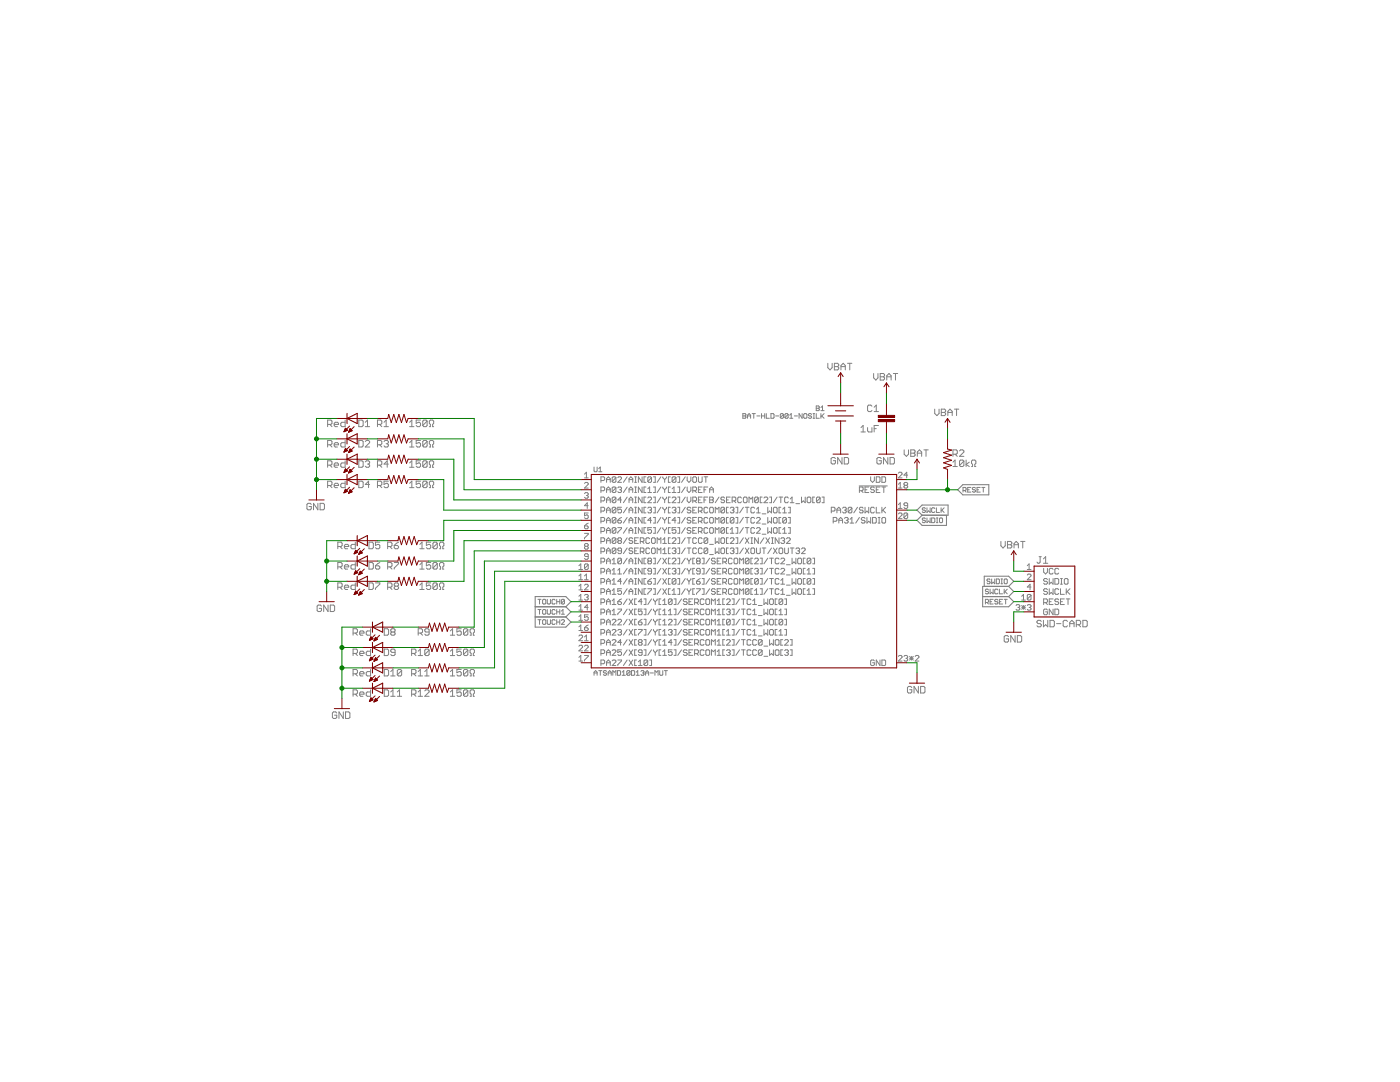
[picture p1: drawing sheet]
<?xml version="1.0" encoding="utf-8"?>
<!DOCTYPE eagle SYSTEM "eagle.dtd">
<eagle version="6.4">
<drawing>
<settings>
<setting alwaysvectorfont="yes"/>
<setting verticaltext="up"/>
</settings>
<grid distance="0.05" unitdist="inch" unit="inch" style="lines" multiple="1" display="yes" altdistance="0.01" altunitdist="inch" altunit="inch"/>
<schematic xreflabel="%F%N/%S.%C%R" xrefpart="/%S.%C%R">
<libraries>
<library name="Connectors">
<symbols>
<symbol name="BATTERY">
<pin name="P" x="0" y="5.08" visible="off" length="short" rot="R270"/>
<pin name="N" x="0" y="-5.08" visible="off" length="short" rot="R90"/>
<wire x1="3.175" y1="1.905" x2="0" y2="1.905" width="0.254" layer="94"/>
<wire x1="0" y1="1.905" x2="-3.175" y2="1.905" width="0.254" layer="94"/>
<wire x1="-1.27" y1="0.635" x2="1.27" y2="0.635" width="0.254" layer="94"/>
<wire x1="-3.175" y1="-0.635" x2="3.175" y2="-0.635" width="0.254" layer="94"/>
<wire x1="-1.27" y1="-1.905" x2="0" y2="-1.905" width="0.254" layer="94"/>
<wire x1="0" y1="-1.905" x2="1.27" y2="-1.905" width="0.254" layer="94"/>
<wire x1="0" y1="2.54" x2="0" y2="1.905" width="0.1524" layer="94"/>
<wire x1="0" y1="-2.54" x2="0" y2="-1.905" width="0.1524" layer="94"/>
<text x="3.81" y="0.635" size="1.27" layer="95">&gt;NAME</text>
<text x="3.81" y="-1.27" size="1.27" layer="96">&gt;VALUE</text>
</symbol>
<symbol name="SWD">
<pin name="VCC" x="7.62" y="5.08" length="short" rot="R180"/>
<pin name="SWDIO" x="7.62" y="2.54" length="short" rot="R180"/>
<pin name="SWCLK" x="7.62" y="0" length="short" rot="R180"/>
<pin name="RESET" x="7.62" y="-2.54" length="short" rot="R180"/>
<pin name="GND" x="7.62" y="-5.08" length="short" rot="R180"/>
<wire x1="5.08" y1="6.35" x2="-5.08" y2="6.35" width="0.254" layer="94"/>
<wire x1="-5.08" y1="6.35" x2="-5.08" y2="-6.35" width="0.254" layer="94"/>
<wire x1="-5.08" y1="-6.35" x2="5.08" y2="-6.35" width="0.254" layer="94"/>
<wire x1="5.08" y1="-6.35" x2="5.08" y2="6.35" width="0.254" layer="94"/>
<text x="4.445" y="6.985" size="1.778" layer="95" rot="MR0">&gt;NAME</text>
<text x="4.445" y="-8.89" size="1.778" layer="96" rot="MR0">&gt;VALUE</text>
</symbol>
</symbols>
<devicesets>
<deviceset name="BAT-HLD-001" prefix="B">
<gates>
<gate name="G$1" symbol="BATTERY" x="0" y="0"/>
</gates>
<devices>
<device name="-NOSILK" package="BK-912-G-TR">
<connects>
<connect gate="G$1" pin="N" pad="-"/>
<connect gate="G$1" pin="P" pad="+1 +2"/>
</connects>
<technologies>
<technology name=""/>
</technologies>
</device>
</devices>
</deviceset>
<deviceset name="SWD" prefix="J">
<gates>
<gate name="G$1" symbol="SWD" x="0" y="0"/>
</gates>
<devices>
<device name="-50MIL" package="3220-10-0300-00">
<connects>
<connect gate="G$1" pin="GND" pad="3 5 9"/>
<connect gate="G$1" pin="RESET" pad="10"/>
<connect gate="G$1" pin="SWCLK" pad="4"/>
<connect gate="G$1" pin="SWDIO" pad="2"/>
<connect gate="G$1" pin="VCC" pad="1"/>
</connects>
<technologies>
<technology name=""/>
</technologies>
</device>
<device name="-MEZZANINE" package="BM10B(0.8)-10DP-0.4V(51)">
<connects>
<connect gate="G$1" pin="GND" pad="3 5 9"/>
<connect gate="G$1" pin="RESET" pad="10"/>
<connect gate="G$1" pin="SWCLK" pad="4"/>
<connect gate="G$1" pin="SWDIO" pad="2"/>
<connect gate="G$1" pin="VCC" pad="1"/>
</connects>
<technologies>
<technology name=""/>
</technologies>
</device>
<device name="-50MIL-SHROUDED" package="M05X2_50MIL_SHROUDED">
<connects>
<connect gate="G$1" pin="GND" pad="3 5 9"/>
<connect gate="G$1" pin="RESET" pad="10"/>
<connect gate="G$1" pin="SWCLK" pad="4"/>
<connect gate="G$1" pin="SWDIO" pad="2"/>
<connect gate="G$1" pin="VCC" pad="1"/>
</connects>
<technologies>
<technology name=""/>
</technologies>
</device>
<device name="-50MIL-SHROUDED2" package="M05X2-50MIL-SHROUD">
<connects>
<connect gate="G$1" pin="GND" pad="3 5"/>
<connect gate="G$1" pin="RESET" pad="10"/>
<connect gate="G$1" pin="SWCLK" pad="4"/>
<connect gate="G$1" pin="SWDIO" pad="2"/>
<connect gate="G$1" pin="VCC" pad="1"/>
</connects>
<technologies>
<technology name=""/>
</technologies>
</device>
<device name="-CARD" package="CWR-170-10-0203">
<connects>
<connect gate="G$1" pin="GND" pad="3 5 9"/>
<connect gate="G$1" pin="RESET" pad="10"/>
<connect gate="G$1" pin="SWCLK" pad="4"/>
<connect gate="G$1" pin="SWDIO" pad="2"/>
<connect gate="G$1" pin="VCC" pad="1"/>
</connects>
<technologies>
<technology name=""/>
</technologies>
</device>
</devices>
</deviceset>
</devicesets>
</library>
<library name="Passives">
<symbols>
<symbol name="VBAT">
<pin name="VBAT" x="0" y="0" visible="off" length="point" direction="sup"/>
<wire x1="0" y1="0" x2="0" y2="2.54" width="0.1524" layer="94"/>
<wire x1="0" y1="2.54" x2="0.635" y2="1.5875" width="0.1524" layer="94"/>
<wire x1="0" y1="2.54" x2="-0.635" y2="1.5875" width="0.1524" layer="94"/>
<text x="0" y="3.175" size="1.778" layer="97" align="bottom-center">VBAT</text>
</symbol>
<symbol name="RESISTOR-VERT">
<pin name="2" x="0" y="5.08" visible="off" length="short" direction="pas" swaplevel="1" rot="R270"/>
<pin name="1" x="0" y="-5.08" visible="off" length="short" direction="pas" swaplevel="1" rot="R90"/>
<wire x1="0" y1="-2.54" x2="-1.016" y2="-2.159" width="0.1524" layer="94"/>
<wire x1="-1.016" y1="-2.159" x2="1.016" y2="-1.524" width="0.1524" layer="94"/>
<wire x1="1.016" y1="-1.524" x2="-1.016" y2="-0.889" width="0.1524" layer="94"/>
<wire x1="-1.016" y1="-0.889" x2="1.016" y2="-0.254" width="0.1524" layer="94"/>
<wire x1="1.016" y1="-0.254" x2="-1.016" y2="0.381" width="0.1524" layer="94"/>
<wire x1="-1.016" y1="0.381" x2="1.016" y2="1.016" width="0.1524" layer="94"/>
<wire x1="1.016" y1="1.016" x2="-1.016" y2="1.651" width="0.1524" layer="94"/>
<wire x1="-1.016" y1="1.651" x2="1.016" y2="2.286" width="0.1524" layer="94"/>
<wire x1="1.016" y1="2.286" x2="0" y2="2.54" width="0.1524" layer="94"/>
<text x="1.27" y="0.635" size="1.778" layer="95">&gt;NAME</text>
<text x="1.27" y="-1.905" size="1.778" layer="96">&gt;VALUE</text>
</symbol>
<symbol name="CAP">
<wire x1="0" y1="1.27" x2="0" y2="0.762" width="0.1524" layer="94"/>
<wire x1="0" y1="-1.27" x2="0" y2="-0.762" width="0.1524" layer="94"/>
<text x="1.524" y="1.651" size="1.778" layer="95">&gt;NAME</text>
<text x="1.524" y="-3.429" size="1.778" layer="96">&gt;VALUE</text>
<rectangle x1="-2.032" y1="-0.762" x2="2.032" y2="-0.254" layer="94"/>
<rectangle x1="-2.032" y1="0.254" x2="2.032" y2="0.762" layer="94"/>
<pin name="1" x="0" y="3.81" visible="off" length="short" direction="pas" swaplevel="1" rot="R270"/>
<pin name="2" x="0" y="-3.81" visible="off" length="short" direction="pas" swaplevel="1" rot="R90"/>
</symbol>
<symbol name="LED">
<wire x1="1.27" y1="1.27" x2="0" y2="-1.27" width="0.254" layer="94"/>
<wire x1="0" y1="-1.27" x2="-1.27" y2="1.27" width="0.254" layer="94"/>
<wire x1="1.27" y1="-1.27" x2="0" y2="-1.27" width="0.254" layer="94"/>
<wire x1="0" y1="-1.27" x2="-1.27" y2="-1.27" width="0.254" layer="94"/>
<wire x1="1.27" y1="1.27" x2="0" y2="1.27" width="0.254" layer="94"/>
<wire x1="0" y1="1.27" x2="-1.27" y2="1.27" width="0.254" layer="94"/>
<wire x1="0" y1="1.27" x2="0" y2="-1.27" width="0.1524" layer="94"/>
<wire x1="-2.032" y1="0.508" x2="-3.429" y2="-0.889" width="0.1524" layer="94"/>
<wire x1="-1.905" y1="-0.635" x2="-3.302" y2="-2.032" width="0.1524" layer="94"/>
<text x="2.54" y="0.635" size="1.778" layer="95">&gt;NAME</text>
<text x="2.54" y="-1.905" size="1.778" layer="96">&gt;VALUE</text>
<pin name="C" x="0" y="-3.81" visible="off" length="short" direction="pas" rot="R90"/>
<pin name="A" x="0" y="3.81" visible="off" length="short" direction="pas" rot="R270"/>
<polygon width="0.1524" layer="94">
<vertex x="-3.429" y="-0.889"/>
<vertex x="-3.048" y="0"/>
<vertex x="-2.54" y="-0.508"/>
</polygon>
<polygon width="0.1524" layer="94">
<vertex x="-3.302" y="-2.032"/>
<vertex x="-2.921" y="-1.143"/>
<vertex x="-2.413" y="-1.651"/>
</polygon>
</symbol>
<symbol name="GND">
<pin name="GND" x="0" y="2.54" visible="off" length="point" direction="sup" rot="R270"/>
<wire x1="0" y1="2.54" x2="0" y2="0" width="0.1524" layer="94"/>
<wire x1="-1.905" y1="0" x2="0" y2="0" width="0.1524" layer="94"/>
<wire x1="0" y1="0" x2="1.905" y2="0" width="0.1524" layer="94"/>
<text x="0" y="-2.54" size="1.778" layer="97" align="bottom-center">GND</text>
</symbol>
</symbols>
<devicesets>
<deviceset name="VBAT" prefix="SUPPLY">
<gates>
<gate name="G$1" symbol="VBAT" x="0" y="0"/>
</gates>
<devices>
<device name="">
<technologies>
<technology name=""/>
</technologies>
</device>
</devices>
</deviceset>
<deviceset name="RESISTOR" prefix="R" uservalue="yes">
<gates>
<gate name="G$1" symbol="RESISTOR-VERT" x="0" y="0"/>
</gates>
<devices>
<device name="-0402" package="0402-RES">
<connects>
<connect gate="G$1" pin="1" pad="1"/>
<connect gate="G$1" pin="2" pad="2"/>
</connects>
<technologies>
<technology name=""/>
</technologies>
</device>
<device name="-2512" package="2512-RESISTOR">
<connects>
<connect gate="G$1" pin="1" pad="1"/>
<connect gate="G$1" pin="2" pad="2"/>
</connects>
<technologies>
<technology name=""/>
</technologies>
</device>
<device name="-0805" package="0805-RES">
<connects>
<connect gate="G$1" pin="1" pad="1"/>
<connect gate="G$1" pin="2" pad="2"/>
</connects>
<technologies>
<technology name=""/>
</technologies>
</device>
<device name="-1206" package="1206">
<connects>
<connect gate="G$1" pin="1" pad="1"/>
<connect gate="G$1" pin="2" pad="2"/>
</connects>
<technologies>
<technology name=""/>
</technologies>
</device>
<device name="-0603" package="0603-CAP">
<connects>
<connect gate="G$1" pin="1" pad="1"/>
<connect gate="G$1" pin="2" pad="2"/>
</connects>
<technologies>
<technology name=""/>
</technologies>
</device>
<device name="-PTH" package="RESISTOR-PTH">
<connects>
<connect gate="G$1" pin="1" pad="P$1"/>
<connect gate="G$1" pin="2" pad="P$2"/>
</connects>
<technologies>
<technology name=""/>
</technologies>
</device>
</devices>
</deviceset>
<deviceset name="CAP" prefix="C" uservalue="yes">
<gates>
<gate name="G$1" symbol="CAP" x="0" y="0"/>
</gates>
<devices>
<device name="-0402" package="0402-CAP">
<connects>
<connect gate="G$1" pin="1" pad="1"/>
<connect gate="G$1" pin="2" pad="2"/>
</connects>
<technologies>
<technology name=""/>
</technologies>
</device>
<device name="-0805" package="0805-CAP">
<connects>
<connect gate="G$1" pin="1" pad="1"/>
<connect gate="G$1" pin="2" pad="2"/>
</connects>
<technologies>
<technology name=""/>
</technologies>
</device>
<device name="-1206" package="1206">
<connects>
<connect gate="G$1" pin="1" pad="1"/>
<connect gate="G$1" pin="2" pad="2"/>
</connects>
<technologies>
<technology name=""/>
</technologies>
</device>
<device name="-0603" package="0603-CAP">
<connects>
<connect gate="G$1" pin="1" pad="1"/>
<connect gate="G$1" pin="2" pad="2"/>
</connects>
<technologies>
<technology name=""/>
</technologies>
</device>
<device name="-PTH" package="CAP-PTH">
<connects>
<connect gate="G$1" pin="1" pad="P$1"/>
<connect gate="G$1" pin="2" pad="P$2"/>
</connects>
<technologies>
<technology name=""/>
</technologies>
</device>
<device name="-1210" package="1210-CAP">
<connects>
<connect gate="G$1" pin="1" pad="P$1"/>
<connect gate="G$1" pin="2" pad="P$2"/>
</connects>
<technologies>
<technology name=""/>
</technologies>
</device>
</devices>
</deviceset>
<deviceset name="LED" prefix="D" uservalue="yes">
<gates>
<gate name="G$1" symbol="LED" x="0" y="0"/>
</gates>
<devices>
<device name="-0805" package="0805-LED">
<connects>
<connect gate="G$1" pin="A" pad="A"/>
<connect gate="G$1" pin="C" pad="C"/>
</connects>
<technologies>
<technology name=""/>
</technologies>
</device>
</devices>
</deviceset>
<deviceset name="GND" prefix="SUPPLY">
<gates>
<gate name="G$1" symbol="GND" x="0" y="-2.54"/>
</gates>
<devices>
<device name="">
<technologies>
<technology name=""/>
</technologies>
</device>
</devices>
</deviceset>
</devicesets>
</library>
<library name="Atmel">
<symbols>
<symbol name="ATSAMD10D">
<pin name="PA02/AIN[0]/Y[0]/VOUT" x="-40.64" y="25.4" length="short"/>
<pin name="PA03/AIN[1]/Y[1]/VREFA" x="-40.64" y="22.86" length="short"/>
<pin name="PA04/AIN[2]/Y[2]/VREFB/SERCOM0[2]/TC1_WO[0]" x="-40.64" y="20.32" length="short"/>
<pin name="PA05/AIN[3]/Y[3]/SERCOM0[3]/TC1_WO[1]" x="-40.64" y="17.78" length="short"/>
<pin name="PA06/AIN[4]/Y[4]/SERCOM0[0]/TC2_WO[0]" x="-40.64" y="15.24" length="short"/>
<pin name="PA07/AIN[5]/Y[5]/SERCOM0[1]/TC2_WO[1]" x="-40.64" y="12.7" length="short"/>
<pin name="PA08/SERCOM1[2]/TCC0_WO[2]/XIN/XIN32" x="-40.64" y="10.16" length="short"/>
<pin name="PA09/SERCOM1[3]/TCC0_WO[3]/XOUT/XOUT32" x="-40.64" y="7.62" length="short"/>
<pin name="PA10/AIN[8]/X[2]/Y[8]/SERCOM0[2]/TC2_WO[0]" x="-40.64" y="5.08" length="short"/>
<pin name="PA11/AIN[9]/X[3]/Y[9]/SERCOM0[3]/TC2_WO[1]" x="-40.64" y="2.54" length="short"/>
<pin name="PA14/AIN[6]/X[0]/Y[6]/SERCOM0[0]/TC1_WO[0]" x="-40.64" y="0" length="short"/>
<pin name="PA15/AIN[7]/X[1]/Y[7]/SERCOM0[1]/TC1_WO[1]" x="-40.64" y="-2.54" length="short"/>
<pin name="PA16/X[4]/Y[10]/SERCOM1[2]/TC1_WO[0]" x="-40.64" y="-5.08" length="short"/>
<pin name="PA17/X[5]/Y[11]/SERCOM1[3]/TC1_WO[1]" x="-40.64" y="-7.62" length="short"/>
<pin name="PA22/X[6]/Y[12]/SERCOM1[0]/TC1_WO[0]" x="-40.64" y="-10.16" length="short"/>
<pin name="PA23/X[7]/Y[13]/SERCOM1[1]/TC1_WO[1]" x="-40.64" y="-12.7" length="short"/>
<pin name="PA27/X[10]" x="-40.64" y="-20.32" length="short"/>
<pin name="!RESET" x="40.64" y="22.86" length="short" rot="R180"/>
<pin name="PA30/SWCLK" x="40.64" y="17.78" length="short" rot="R180"/>
<pin name="PA31/SWDIO" x="40.64" y="15.24" length="short" rot="R180"/>
<pin name="PA24/X[8]/Y[14]/SERCOM1[2]/TCC0_WO[2]" x="-40.64" y="-15.24" length="short"/>
<pin name="PA25/X[9]/Y[15]/SERCOM1[3]/TCC0_WO[3]" x="-40.64" y="-17.78" length="short"/>
<pin name="GND" x="40.64" y="-20.32" length="short" rot="R180"/>
<pin name="VDD" x="40.64" y="25.4" length="short" rot="R180"/>
<wire x1="-38.1" y1="26.67" x2="38.1" y2="26.67" width="0.254" layer="94"/>
<wire x1="38.1" y1="26.67" x2="38.1" y2="-21.59" width="0.254" layer="94"/>
<wire x1="38.1" y1="-21.59" x2="-38.1" y2="-21.59" width="0.254" layer="94"/>
<wire x1="-38.1" y1="-21.59" x2="-38.1" y2="26.67" width="0.254" layer="94"/>
<text x="-37.465" y="27.305" size="1.27" layer="95">&gt;NAME</text>
<text x="-37.465" y="-23.495" size="1.27" layer="96">&gt;VALUE</text>
</symbol>
</symbols>
<devicesets>
<deviceset name="ATSAMD10D" prefix="U">
<gates>
<gate name="G$1" symbol="ATSAMD10D" x="0" y="0"/>
</gates>
<devices>
<device name="13A-MUT" package="QFN-24">
<connects>
<connect gate="G$1" pin="!RESET" pad="18"/>
<connect gate="G$1" pin="GND" pad="23 P$1"/>
<connect gate="G$1" pin="PA02/AIN[0]/Y[0]/VOUT" pad="1"/>
<connect gate="G$1" pin="PA03/AIN[1]/Y[1]/VREFA" pad="2"/>
<connect gate="G$1" pin="PA04/AIN[2]/Y[2]/VREFB/SERCOM0[2]/TC1_WO[0]" pad="3"/>
<connect gate="G$1" pin="PA05/AIN[3]/Y[3]/SERCOM0[3]/TC1_WO[1]" pad="4"/>
<connect gate="G$1" pin="PA06/AIN[4]/Y[4]/SERCOM0[0]/TC2_WO[0]" pad="5"/>
<connect gate="G$1" pin="PA07/AIN[5]/Y[5]/SERCOM0[1]/TC2_WO[1]" pad="6"/>
<connect gate="G$1" pin="PA08/SERCOM1[2]/TCC0_WO[2]/XIN/XIN32" pad="7"/>
<connect gate="G$1" pin="PA09/SERCOM1[3]/TCC0_WO[3]/XOUT/XOUT32" pad="8"/>
<connect gate="G$1" pin="PA10/AIN[8]/X[2]/Y[8]/SERCOM0[2]/TC2_WO[0]" pad="9"/>
<connect gate="G$1" pin="PA11/AIN[9]/X[3]/Y[9]/SERCOM0[3]/TC2_WO[1]" pad="10"/>
<connect gate="G$1" pin="PA14/AIN[6]/X[0]/Y[6]/SERCOM0[0]/TC1_WO[0]" pad="11"/>
<connect gate="G$1" pin="PA15/AIN[7]/X[1]/Y[7]/SERCOM0[1]/TC1_WO[1]" pad="12"/>
<connect gate="G$1" pin="PA16/X[4]/Y[10]/SERCOM1[2]/TC1_WO[0]" pad="13"/>
<connect gate="G$1" pin="PA17/X[5]/Y[11]/SERCOM1[3]/TC1_WO[1]" pad="14"/>
<connect gate="G$1" pin="PA22/X[6]/Y[12]/SERCOM1[0]/TC1_WO[0]" pad="15"/>
<connect gate="G$1" pin="PA23/X[7]/Y[13]/SERCOM1[1]/TC1_WO[1]" pad="16"/>
<connect gate="G$1" pin="PA24/X[8]/Y[14]/SERCOM1[2]/TCC0_WO[2]" pad="21"/>
<connect gate="G$1" pin="PA25/X[9]/Y[15]/SERCOM1[3]/TCC0_WO[3]" pad="22"/>
<connect gate="G$1" pin="PA27/X[10]" pad="17"/>
<connect gate="G$1" pin="PA30/SWCLK" pad="19"/>
<connect gate="G$1" pin="PA31/SWDIO" pad="20"/>
<connect gate="G$1" pin="VDD" pad="24"/>
</connects>
<technologies>
<technology name=""/>
</technologies>
</device>
</devices>
</deviceset>
</devicesets>
</library>
</libraries>
<attributes>
</attributes>
<variantdefs>
</variantdefs>
<classes>
<class number="0" name="default" width="0" drill="0">
</class>
</classes>
<parts>
<part name="B1" library="Connectors" deviceset="BAT-HLD-001" device="-NOSILK"/>
<part name="SUPPLY1" library="Passives" deviceset="VBAT" device=""/>
<part name="R1" library="Passives" deviceset="RESISTOR" device="-0603" value="150Ω"/>
<part name="C1" library="Passives" deviceset="CAP" device="-0603" value="1uF"/>
<part name="D1" library="Passives" deviceset="LED" device="-0805" value="Red"/>
<part name="SUPPLY2" library="Passives" deviceset="GND" device=""/>
<part name="SUPPLY3" library="Passives" deviceset="GND" device=""/>
<part name="SUPPLY6" library="Passives" deviceset="VBAT" device=""/>
<part name="U1" library="Atmel" deviceset="ATSAMD10D" device="13A-MUT"/>
<part name="SUPPLY4" library="Passives" deviceset="GND" device=""/>
<part name="SUPPLY5" library="Passives" deviceset="VBAT" device=""/>
<part name="R2" library="Passives" deviceset="RESISTOR" device="-0603" value="10kΩ"/>
<part name="SUPPLY7" library="Passives" deviceset="VBAT" device=""/>
<part name="R3" library="Passives" deviceset="RESISTOR" device="-0603" value="150Ω"/>
<part name="D2" library="Passives" deviceset="LED" device="-0805" value="Red"/>
<part name="R4" library="Passives" deviceset="RESISTOR" device="-0603" value="150Ω"/>
<part name="D3" library="Passives" deviceset="LED" device="-0805" value="Red"/>
<part name="R5" library="Passives" deviceset="RESISTOR" device="-0603" value="150Ω"/>
<part name="D4" library="Passives" deviceset="LED" device="-0805" value="Red"/>
<part name="SUPPLY8" library="Passives" deviceset="GND" device=""/>
<part name="R6" library="Passives" deviceset="RESISTOR" device="-0603" value="150Ω"/>
<part name="D5" library="Passives" deviceset="LED" device="-0805" value="Red"/>
<part name="R7" library="Passives" deviceset="RESISTOR" device="-0603" value="150Ω"/>
<part name="D6" library="Passives" deviceset="LED" device="-0805" value="Red"/>
<part name="R8" library="Passives" deviceset="RESISTOR" device="-0603" value="150Ω"/>
<part name="D7" library="Passives" deviceset="LED" device="-0805" value="Red"/>
<part name="SUPPLY9" library="Passives" deviceset="GND" device=""/>
<part name="R9" library="Passives" deviceset="RESISTOR" device="-0603" value="150Ω"/>
<part name="D8" library="Passives" deviceset="LED" device="-0805" value="Red"/>
<part name="R10" library="Passives" deviceset="RESISTOR" device="-0603" value="150Ω"/>
<part name="D9" library="Passives" deviceset="LED" device="-0805" value="Red"/>
<part name="R11" library="Passives" deviceset="RESISTOR" device="-0603" value="150Ω"/>
<part name="D10" library="Passives" deviceset="LED" device="-0805" value="Red"/>
<part name="R12" library="Passives" deviceset="RESISTOR" device="-0603" value="150Ω"/>
<part name="D11" library="Passives" deviceset="LED" device="-0805" value="Red"/>
<part name="SUPPLY10" library="Passives" deviceset="GND" device=""/>
<part name="J1" library="Connectors" deviceset="SWD" device="-CARD"/>
<part name="SUPPLY11" library="Passives" deviceset="VBAT" device=""/>
<part name="SUPPLY12" library="Passives" deviceset="GND" device=""/>
</parts>
<sheets>
<sheet>
<plain>
</plain>
<instances>
<instance part="B1" gate="G$1" x="57.15" y="62.23" rot="MR0"/>
<instance part="SUPPLY1" gate="G$1" x="57.15" y="69.85" rot="MR0"/>
<instance part="R1" gate="G$1" x="-53.34" y="60.96" smashed="yes" rot="R90">
<attribute name="NAME" x="-55.245" y="60.6425" size="1.778" layer="95" rot="R180"/>
<attribute name="VALUE" x="-50.4825" y="60.6425" size="1.778" layer="96" rot="MR180"/>
</instance>
<instance part="C1" gate="G$1" x="68.58" y="60.96" rot="MR0"/>
<instance part="D1" gate="G$1" x="-64.77" y="60.96" smashed="yes" rot="MR90">
<attribute name="NAME" x="-63.1825" y="60.6425" size="1.778" layer="95" rot="MR180"/>
<attribute name="VALUE" x="-66.04" y="60.6425" size="1.778" layer="96" rot="R180"/>
</instance>
<instance part="SUPPLY2" gate="G$1" x="57.15" y="52.07"/>
<instance part="SUPPLY3" gate="G$1" x="68.58" y="52.07"/>
<instance part="SUPPLY6" gate="G$1" x="68.58" y="67.31" rot="MR0"/>
<instance part="U1" gate="G$1" x="33.02" y="20.32"/>
<instance part="SUPPLY4" gate="G$1" x="76.2" y="-5.08"/>
<instance part="SUPPLY5" gate="G$1" x="76.2" y="48.26" rot="MR0"/>
<instance part="R2" gate="G$1" x="83.82" y="50.8"/>
<instance part="SUPPLY7" gate="G$1" x="83.82" y="58.42" rot="MR0"/>
<instance part="R3" gate="G$1" x="-53.34" y="55.88" smashed="yes" rot="R90">
<attribute name="NAME" x="-55.245" y="55.5625" size="1.778" layer="95" rot="R180"/>
<attribute name="VALUE" x="-50.4825" y="55.5625" size="1.778" layer="96" rot="MR180"/>
</instance>
<instance part="D2" gate="G$1" x="-64.77" y="55.88" smashed="yes" rot="MR90">
<attribute name="NAME" x="-63.1825" y="55.5625" size="1.778" layer="95" rot="MR180"/>
<attribute name="VALUE" x="-66.04" y="55.5625" size="1.778" layer="96" rot="R180"/>
</instance>
<instance part="R4" gate="G$1" x="-53.34" y="50.8" smashed="yes" rot="R90">
<attribute name="NAME" x="-55.245" y="50.4825" size="1.778" layer="95" rot="R180"/>
<attribute name="VALUE" x="-50.4825" y="50.4825" size="1.778" layer="96" rot="MR180"/>
</instance>
<instance part="D3" gate="G$1" x="-64.77" y="50.8" smashed="yes" rot="MR90">
<attribute name="NAME" x="-63.1825" y="50.4825" size="1.778" layer="95" rot="MR180"/>
<attribute name="VALUE" x="-66.04" y="50.4825" size="1.778" layer="96" rot="R180"/>
</instance>
<instance part="R5" gate="G$1" x="-53.34" y="45.72" smashed="yes" rot="R90">
<attribute name="NAME" x="-55.245" y="45.4025" size="1.778" layer="95" rot="R180"/>
<attribute name="VALUE" x="-50.4825" y="45.4025" size="1.778" layer="96" rot="MR180"/>
</instance>
<instance part="D4" gate="G$1" x="-64.77" y="45.72" smashed="yes" rot="MR90">
<attribute name="NAME" x="-63.1825" y="45.4025" size="1.778" layer="95" rot="MR180"/>
<attribute name="VALUE" x="-66.04" y="45.4025" size="1.778" layer="96" rot="R180"/>
</instance>
<instance part="SUPPLY8" gate="G$1" x="-73.66" y="40.64"/>
<instance part="R6" gate="G$1" x="-50.8" y="30.48" smashed="yes" rot="R90">
<attribute name="NAME" x="-52.705" y="30.1625" size="1.778" layer="95" rot="R180"/>
<attribute name="VALUE" x="-47.9425" y="30.1625" size="1.778" layer="96" rot="MR180"/>
</instance>
<instance part="D5" gate="G$1" x="-62.23" y="30.48" smashed="yes" rot="MR90">
<attribute name="NAME" x="-60.6425" y="30.1625" size="1.778" layer="95" rot="MR180"/>
<attribute name="VALUE" x="-63.5" y="30.1625" size="1.778" layer="96" rot="R180"/>
</instance>
<instance part="R7" gate="G$1" x="-50.8" y="25.4" smashed="yes" rot="R90">
<attribute name="NAME" x="-52.705" y="25.0825" size="1.778" layer="95" rot="R180"/>
<attribute name="VALUE" x="-47.9425" y="25.0825" size="1.778" layer="96" rot="MR180"/>
</instance>
<instance part="D6" gate="G$1" x="-62.23" y="25.4" smashed="yes" rot="MR90">
<attribute name="NAME" x="-60.6425" y="25.0825" size="1.778" layer="95" rot="MR180"/>
<attribute name="VALUE" x="-63.5" y="25.0825" size="1.778" layer="96" rot="R180"/>
</instance>
<instance part="R8" gate="G$1" x="-50.8" y="20.32" smashed="yes" rot="R90">
<attribute name="NAME" x="-52.705" y="20.0025" size="1.778" layer="95" rot="R180"/>
<attribute name="VALUE" x="-47.9425" y="20.0025" size="1.778" layer="96" rot="MR180"/>
</instance>
<instance part="D7" gate="G$1" x="-62.23" y="20.32" smashed="yes" rot="MR90">
<attribute name="NAME" x="-60.6425" y="20.0025" size="1.778" layer="95" rot="MR180"/>
<attribute name="VALUE" x="-63.5" y="20.0025" size="1.778" layer="96" rot="R180"/>
</instance>
<instance part="SUPPLY9" gate="G$1" x="-71.12" y="15.24"/>
<instance part="R9" gate="G$1" x="-43.18" y="8.89" smashed="yes" rot="R90">
<attribute name="NAME" x="-45.085" y="8.5725" size="1.778" layer="95" rot="R180"/>
<attribute name="VALUE" x="-40.3225" y="8.5725" size="1.778" layer="96" rot="MR180"/>
</instance>
<instance part="D8" gate="G$1" x="-58.42" y="8.89" smashed="yes" rot="MR90">
<attribute name="NAME" x="-56.8325" y="8.5725" size="1.778" layer="95" rot="MR180"/>
<attribute name="VALUE" x="-59.69" y="8.5725" size="1.778" layer="96" rot="R180"/>
</instance>
<instance part="R10" gate="G$1" x="-43.18" y="3.81" smashed="yes" rot="R90">
<attribute name="NAME" x="-45.085" y="3.4925" size="1.778" layer="95" rot="R180"/>
<attribute name="VALUE" x="-40.3225" y="3.4925" size="1.778" layer="96" rot="MR180"/>
</instance>
<instance part="D9" gate="G$1" x="-58.42" y="3.81" smashed="yes" rot="MR90">
<attribute name="NAME" x="-56.8325" y="3.4925" size="1.778" layer="95" rot="MR180"/>
<attribute name="VALUE" x="-59.69" y="3.4925" size="1.778" layer="96" rot="R180"/>
</instance>
<instance part="R11" gate="G$1" x="-43.18" y="-1.27" smashed="yes" rot="R90">
<attribute name="NAME" x="-45.085" y="-1.5875" size="1.778" layer="95" rot="R180"/>
<attribute name="VALUE" x="-40.3225" y="-1.5875" size="1.778" layer="96" rot="MR180"/>
</instance>
<instance part="D10" gate="G$1" x="-58.42" y="-1.27" smashed="yes" rot="MR90">
<attribute name="NAME" x="-56.8325" y="-1.5875" size="1.778" layer="95" rot="MR180"/>
<attribute name="VALUE" x="-59.69" y="-1.5875" size="1.778" layer="96" rot="R180"/>
</instance>
<instance part="R12" gate="G$1" x="-43.18" y="-6.35" smashed="yes" rot="R90">
<attribute name="NAME" x="-45.085" y="-6.6675" size="1.778" layer="95" rot="R180"/>
<attribute name="VALUE" x="-40.3225" y="-6.6675" size="1.778" layer="96" rot="MR180"/>
</instance>
<instance part="D11" gate="G$1" x="-58.42" y="-6.35" smashed="yes" rot="MR90">
<attribute name="NAME" x="-56.8325" y="-6.6675" size="1.778" layer="95" rot="MR180"/>
<attribute name="VALUE" x="-59.69" y="-6.6675" size="1.778" layer="96" rot="R180"/>
</instance>
<instance part="SUPPLY10" gate="G$1" x="-67.31" y="-11.43"/>
<instance part="J1" gate="G$1" x="110.49" y="17.78" rot="MR0"/>
<instance part="SUPPLY11" gate="G$1" x="100.33" y="25.4" rot="MR0"/>
<instance part="SUPPLY12" gate="G$1" x="100.33" y="7.62"/>
</instances>
<busses>
</busses>
<nets>
<net name="GND" class="0">
<segment>
<pinref part="SUPPLY2" gate="G$1" pin="GND"/>
<pinref part="B1" gate="G$1" pin="N"/>
<wire x1="57.15" y1="54.61" x2="57.15" y2="57.15" width="0.1524" layer="91"/>
</segment>
<segment>
<pinref part="SUPPLY3" gate="G$1" pin="GND"/>
<pinref part="C1" gate="G$1" pin="2"/>
<wire x1="68.58" y1="54.61" x2="68.58" y2="57.15" width="0.1524" layer="91"/>
</segment>
<segment>
<pinref part="U1" gate="G$1" pin="GND"/>
<pinref part="SUPPLY4" gate="G$1" pin="GND"/>
<wire x1="73.66" y1="0" x2="76.2" y2="0" width="0.1524" layer="91"/>
<wire x1="76.2" y1="0" x2="76.2" y2="-2.54" width="0.1524" layer="91"/>
</segment>
<segment>
<pinref part="D11" gate="G$1" pin="C"/>
<wire x1="-62.23" y1="-6.35" x2="-67.31" y2="-6.35" width="0.1524" layer="91"/>
<pinref part="D10" gate="G$1" pin="C"/>
<wire x1="-62.23" y1="-1.27" x2="-67.31" y2="-1.27" width="0.1524" layer="91"/>
<wire x1="-67.31" y1="-6.35" x2="-67.31" y2="-1.27" width="0.1524" layer="91"/>
<pinref part="D9" gate="G$1" pin="C"/>
<wire x1="-62.23" y1="3.81" x2="-67.31" y2="3.81" width="0.1524" layer="91"/>
<wire x1="-67.31" y1="-1.27" x2="-67.31" y2="3.81" width="0.1524" layer="91"/>
<junction x="-67.31" y="-1.27"/>
<pinref part="D8" gate="G$1" pin="C"/>
<wire x1="-62.23" y1="8.89" x2="-67.31" y2="8.89" width="0.1524" layer="91"/>
<wire x1="-67.31" y1="3.81" x2="-67.31" y2="8.89" width="0.1524" layer="91"/>
<junction x="-67.31" y="3.81"/>
<pinref part="SUPPLY10" gate="G$1" pin="GND"/>
<wire x1="-67.31" y1="-8.89" x2="-67.31" y2="-6.35" width="0.1524" layer="91"/>
<junction x="-67.31" y="-6.35"/>
</segment>
<segment>
<pinref part="D7" gate="G$1" pin="C"/>
<wire x1="-66.04" y1="20.32" x2="-71.12" y2="20.32" width="0.1524" layer="91"/>
<pinref part="D6" gate="G$1" pin="C"/>
<wire x1="-66.04" y1="25.4" x2="-71.12" y2="25.4" width="0.1524" layer="91"/>
<wire x1="-71.12" y1="20.32" x2="-71.12" y2="25.4" width="0.1524" layer="91"/>
<pinref part="D5" gate="G$1" pin="C"/>
<wire x1="-66.04" y1="30.48" x2="-71.12" y2="30.48" width="0.1524" layer="91"/>
<wire x1="-71.12" y1="25.4" x2="-71.12" y2="30.48" width="0.1524" layer="91"/>
<junction x="-71.12" y="25.4"/>
<pinref part="SUPPLY9" gate="G$1" pin="GND"/>
<wire x1="-71.12" y1="17.78" x2="-71.12" y2="20.32" width="0.1524" layer="91"/>
<junction x="-71.12" y="20.32"/>
</segment>
<segment>
<pinref part="D4" gate="G$1" pin="C"/>
<wire x1="-68.58" y1="45.72" x2="-73.66" y2="45.72" width="0.1524" layer="91"/>
<pinref part="D3" gate="G$1" pin="C"/>
<wire x1="-68.58" y1="50.8" x2="-73.66" y2="50.8" width="0.1524" layer="91"/>
<wire x1="-73.66" y1="45.72" x2="-73.66" y2="50.8" width="0.1524" layer="91"/>
<pinref part="D2" gate="G$1" pin="C"/>
<wire x1="-68.58" y1="55.88" x2="-73.66" y2="55.88" width="0.1524" layer="91"/>
<wire x1="-73.66" y1="50.8" x2="-73.66" y2="55.88" width="0.1524" layer="91"/>
<junction x="-73.66" y="50.8"/>
<pinref part="D1" gate="G$1" pin="C"/>
<wire x1="-68.58" y1="60.96" x2="-73.66" y2="60.96" width="0.1524" layer="91"/>
<wire x1="-73.66" y1="55.88" x2="-73.66" y2="60.96" width="0.1524" layer="91"/>
<junction x="-73.66" y="55.88"/>
<pinref part="SUPPLY8" gate="G$1" pin="GND"/>
<wire x1="-73.66" y1="43.18" x2="-73.66" y2="45.72" width="0.1524" layer="91"/>
<junction x="-73.66" y="45.72"/>
</segment>
<segment>
<pinref part="J1" gate="G$1" pin="GND"/>
<pinref part="SUPPLY12" gate="G$1" pin="GND"/>
<wire x1="102.87" y1="12.7" x2="100.33" y2="12.7" width="0.1524" layer="91"/>
<wire x1="100.33" y1="12.7" x2="100.33" y2="10.16" width="0.1524" layer="91"/>
</segment>
</net>
<net name="VBAT" class="0">
<segment>
<pinref part="B1" gate="G$1" pin="P"/>
<pinref part="SUPPLY1" gate="G$1" pin="VBAT"/>
<wire x1="57.15" y1="67.31" x2="57.15" y2="69.85" width="0.1524" layer="91"/>
</segment>
<segment>
<pinref part="C1" gate="G$1" pin="1"/>
<pinref part="SUPPLY6" gate="G$1" pin="VBAT"/>
<wire x1="68.58" y1="64.77" x2="68.58" y2="67.31" width="0.1524" layer="91"/>
</segment>
<segment>
<pinref part="U1" gate="G$1" pin="VDD"/>
<pinref part="SUPPLY5" gate="G$1" pin="VBAT"/>
<wire x1="73.66" y1="45.72" x2="76.2" y2="45.72" width="0.1524" layer="91"/>
<wire x1="76.2" y1="45.72" x2="76.2" y2="48.26" width="0.1524" layer="91"/>
</segment>
<segment>
<pinref part="R2" gate="G$1" pin="2"/>
<pinref part="SUPPLY7" gate="G$1" pin="VBAT"/>
<wire x1="83.82" y1="55.88" x2="83.82" y2="58.42" width="0.1524" layer="91"/>
</segment>
<segment>
<pinref part="J1" gate="G$1" pin="VCC"/>
<pinref part="SUPPLY11" gate="G$1" pin="VBAT"/>
<wire x1="102.87" y1="22.86" x2="100.33" y2="22.86" width="0.1524" layer="91"/>
<wire x1="100.33" y1="22.86" x2="100.33" y2="25.4" width="0.1524" layer="91"/>
</segment>
</net>
<net name="N$4" class="0">
<segment>
<pinref part="R1" gate="G$1" pin="2"/>
<pinref part="D1" gate="G$1" pin="A"/>
<wire x1="-58.42" y1="60.96" x2="-60.96" y2="60.96" width="0.1524" layer="91"/>
</segment>
</net>
<net name="N$6" class="0">
<segment>
<pinref part="R3" gate="G$1" pin="2"/>
<pinref part="D2" gate="G$1" pin="A"/>
<wire x1="-58.42" y1="55.88" x2="-60.96" y2="55.88" width="0.1524" layer="91"/>
</segment>
</net>
<net name="N$8" class="0">
<segment>
<pinref part="R4" gate="G$1" pin="2"/>
<pinref part="D3" gate="G$1" pin="A"/>
<wire x1="-58.42" y1="50.8" x2="-60.96" y2="50.8" width="0.1524" layer="91"/>
</segment>
</net>
<net name="N$10" class="0">
<segment>
<pinref part="R5" gate="G$1" pin="2"/>
<pinref part="D4" gate="G$1" pin="A"/>
<wire x1="-58.42" y1="45.72" x2="-60.96" y2="45.72" width="0.1524" layer="91"/>
</segment>
</net>
<net name="N$5" class="0">
<segment>
<pinref part="R6" gate="G$1" pin="2"/>
<pinref part="D5" gate="G$1" pin="A"/>
<wire x1="-55.88" y1="30.48" x2="-58.42" y2="30.48" width="0.1524" layer="91"/>
</segment>
</net>
<net name="N$7" class="0">
<segment>
<pinref part="R7" gate="G$1" pin="2"/>
<pinref part="D6" gate="G$1" pin="A"/>
<wire x1="-55.88" y1="25.4" x2="-58.42" y2="25.4" width="0.1524" layer="91"/>
</segment>
</net>
<net name="N$9" class="0">
<segment>
<pinref part="R8" gate="G$1" pin="2"/>
<pinref part="D7" gate="G$1" pin="A"/>
<wire x1="-55.88" y1="20.32" x2="-58.42" y2="20.32" width="0.1524" layer="91"/>
</segment>
</net>
<net name="N$11" class="0">
<segment>
<pinref part="R9" gate="G$1" pin="2"/>
<pinref part="D8" gate="G$1" pin="A"/>
<wire x1="-48.26" y1="8.89" x2="-54.61" y2="8.89" width="0.1524" layer="91"/>
</segment>
</net>
<net name="N$12" class="0">
<segment>
<pinref part="R10" gate="G$1" pin="2"/>
<pinref part="D9" gate="G$1" pin="A"/>
<wire x1="-48.26" y1="3.81" x2="-54.61" y2="3.81" width="0.1524" layer="91"/>
</segment>
</net>
<net name="N$13" class="0">
<segment>
<pinref part="R11" gate="G$1" pin="2"/>
<pinref part="D10" gate="G$1" pin="A"/>
<wire x1="-48.26" y1="-1.27" x2="-54.61" y2="-1.27" width="0.1524" layer="91"/>
</segment>
</net>
<net name="N$14" class="0">
<segment>
<pinref part="R12" gate="G$1" pin="2"/>
<pinref part="D11" gate="G$1" pin="A"/>
<wire x1="-48.26" y1="-6.35" x2="-54.61" y2="-6.35" width="0.1524" layer="91"/>
</segment>
</net>
<net name="N$15" class="0">
<segment>
<wire x1="-41.91" y1="38.1" x2="-41.91" y2="45.72" width="0.1524" layer="91"/>
<pinref part="R5" gate="G$1" pin="1"/>
<wire x1="-41.91" y1="45.72" x2="-48.26" y2="45.72" width="0.1524" layer="91"/>
<pinref part="U1" gate="G$1" pin="PA05/AIN[3]/Y[3]/SERCOM0[3]/TC1_WO[1]"/>
<wire x1="-7.62" y1="38.1" x2="-41.91" y2="38.1" width="0.1524" layer="91"/>
</segment>
</net>
<net name="N$16" class="0">
<segment>
<wire x1="-39.37" y1="40.64" x2="-39.37" y2="50.8" width="0.1524" layer="91"/>
<pinref part="R4" gate="G$1" pin="1"/>
<wire x1="-39.37" y1="50.8" x2="-48.26" y2="50.8" width="0.1524" layer="91"/>
<pinref part="U1" gate="G$1" pin="PA04/AIN[2]/Y[2]/VREFB/SERCOM0[2]/TC1_WO[0]"/>
<wire x1="-39.37" y1="40.64" x2="-7.62" y2="40.64" width="0.1524" layer="91"/>
</segment>
</net>
<net name="N$17" class="0">
<segment>
<wire x1="-36.83" y1="43.18" x2="-36.83" y2="55.88" width="0.1524" layer="91"/>
<pinref part="R3" gate="G$1" pin="1"/>
<wire x1="-36.83" y1="55.88" x2="-48.26" y2="55.88" width="0.1524" layer="91"/>
<pinref part="U1" gate="G$1" pin="PA03/AIN[1]/Y[1]/VREFA"/>
<wire x1="-7.62" y1="43.18" x2="-36.83" y2="43.18" width="0.1524" layer="91"/>
</segment>
</net>
<net name="N$18" class="0">
<segment>
<wire x1="-34.29" y1="45.72" x2="-34.29" y2="60.96" width="0.1524" layer="91"/>
<pinref part="R1" gate="G$1" pin="1"/>
<wire x1="-34.29" y1="60.96" x2="-48.26" y2="60.96" width="0.1524" layer="91"/>
<pinref part="U1" gate="G$1" pin="PA02/AIN[0]/Y[0]/VOUT"/>
<wire x1="-34.29" y1="45.72" x2="-7.62" y2="45.72" width="0.1524" layer="91"/>
</segment>
</net>
<net name="N$19" class="0">
<segment>
<wire x1="-41.91" y1="35.56" x2="-41.91" y2="30.48" width="0.1524" layer="91"/>
<pinref part="R6" gate="G$1" pin="1"/>
<wire x1="-41.91" y1="30.48" x2="-45.72" y2="30.48" width="0.1524" layer="91"/>
<pinref part="U1" gate="G$1" pin="PA06/AIN[4]/Y[4]/SERCOM0[0]/TC2_WO[0]"/>
<wire x1="-41.91" y1="35.56" x2="-7.62" y2="35.56" width="0.1524" layer="91"/>
</segment>
</net>
<net name="N$20" class="0">
<segment>
<pinref part="R7" gate="G$1" pin="1"/>
<wire x1="-45.72" y1="25.4" x2="-39.37" y2="25.4" width="0.1524" layer="91"/>
<wire x1="-39.37" y1="25.4" x2="-39.37" y2="33.02" width="0.1524" layer="91"/>
<pinref part="U1" gate="G$1" pin="PA07/AIN[5]/Y[5]/SERCOM0[1]/TC2_WO[1]"/>
<wire x1="-7.62" y1="33.02" x2="-39.37" y2="33.02" width="0.1524" layer="91"/>
</segment>
</net>
<net name="N$21" class="0">
<segment>
<pinref part="R8" gate="G$1" pin="1"/>
<wire x1="-45.72" y1="20.32" x2="-36.83" y2="20.32" width="0.1524" layer="91"/>
<wire x1="-36.83" y1="20.32" x2="-36.83" y2="30.48" width="0.1524" layer="91"/>
<pinref part="U1" gate="G$1" pin="PA08/SERCOM1[2]/TCC0_WO[2]/XIN/XIN32"/>
<wire x1="-36.83" y1="30.48" x2="-7.62" y2="30.48" width="0.1524" layer="91"/>
</segment>
</net>
<net name="N$22" class="0">
<segment>
<pinref part="R9" gate="G$1" pin="1"/>
<wire x1="-34.29" y1="27.94" x2="-34.29" y2="8.89" width="0.1524" layer="91"/>
<wire x1="-34.29" y1="8.89" x2="-38.1" y2="8.89" width="0.1524" layer="91"/>
<pinref part="U1" gate="G$1" pin="PA09/SERCOM1[3]/TCC0_WO[3]/XOUT/XOUT32"/>
<wire x1="-7.62" y1="27.94" x2="-34.29" y2="27.94" width="0.1524" layer="91"/>
</segment>
</net>
<net name="N$23" class="0">
<segment>
<wire x1="-31.75" y1="25.4" x2="-31.75" y2="3.81" width="0.1524" layer="91"/>
<pinref part="R10" gate="G$1" pin="1"/>
<wire x1="-31.75" y1="3.81" x2="-38.1" y2="3.81" width="0.1524" layer="91"/>
<pinref part="U1" gate="G$1" pin="PA10/AIN[8]/X[2]/Y[8]/SERCOM0[2]/TC2_WO[0]"/>
<wire x1="-31.75" y1="25.4" x2="-7.62" y2="25.4" width="0.1524" layer="91"/>
</segment>
</net>
<net name="N$24" class="0">
<segment>
<wire x1="-29.21" y1="22.86" x2="-29.21" y2="-1.27" width="0.1524" layer="91"/>
<pinref part="R11" gate="G$1" pin="1"/>
<wire x1="-29.21" y1="-1.27" x2="-38.1" y2="-1.27" width="0.1524" layer="91"/>
<pinref part="U1" gate="G$1" pin="PA11/AIN[9]/X[3]/Y[9]/SERCOM0[3]/TC2_WO[1]"/>
<wire x1="-7.62" y1="22.86" x2="-29.21" y2="22.86" width="0.1524" layer="91"/>
</segment>
</net>
<net name="N$25" class="0">
<segment>
<wire x1="-26.67" y1="20.32" x2="-26.67" y2="-6.35" width="0.1524" layer="91"/>
<pinref part="R12" gate="G$1" pin="1"/>
<wire x1="-26.67" y1="-6.35" x2="-38.1" y2="-6.35" width="0.1524" layer="91"/>
<pinref part="U1" gate="G$1" pin="PA14/AIN[6]/X[0]/Y[6]/SERCOM0[0]/TC1_WO[0]"/>
<wire x1="-26.67" y1="20.32" x2="-7.62" y2="20.32" width="0.1524" layer="91"/>
</segment>
</net>
<net name="SWDIO" class="0">
<segment>
<pinref part="J1" gate="G$1" pin="SWDIO"/>
<wire x1="102.87" y1="20.32" x2="100.33" y2="20.32" width="0.1524" layer="91"/>
<label x="100.33" y="20.32" size="1.27" layer="95" rot="R180" xref="yes"/>
</segment>
<segment>
<pinref part="U1" gate="G$1" pin="PA31/SWDIO"/>
<wire x1="73.66" y1="35.56" x2="76.2" y2="35.56" width="0.1524" layer="91"/>
<label x="76.2" y="35.56" size="1.27" layer="95" xref="yes"/>
</segment>
</net>
<net name="SWCLK" class="0">
<segment>
<pinref part="J1" gate="G$1" pin="SWCLK"/>
<wire x1="102.87" y1="17.78" x2="100.33" y2="17.78" width="0.1524" layer="91"/>
<label x="100.33" y="17.78" size="1.27" layer="95" rot="R180" xref="yes"/>
</segment>
<segment>
<pinref part="U1" gate="G$1" pin="PA30/SWCLK"/>
<wire x1="73.66" y1="38.1" x2="76.2" y2="38.1" width="0.1524" layer="91"/>
<label x="76.2" y="38.1" size="1.27" layer="95" xref="yes"/>
</segment>
</net>
<net name="RESET" class="0">
<segment>
<pinref part="J1" gate="G$1" pin="RESET"/>
<wire x1="102.87" y1="15.24" x2="100.33" y2="15.24" width="0.1524" layer="91"/>
<label x="100.33" y="15.24" size="1.27" layer="95" rot="R180" xref="yes"/>
</segment>
<segment>
<pinref part="U1" gate="G$1" pin="!RESET"/>
<pinref part="R2" gate="G$1" pin="1"/>
<wire x1="73.66" y1="43.18" x2="83.82" y2="43.18" width="0.1524" layer="91"/>
<wire x1="83.82" y1="43.18" x2="83.82" y2="45.72" width="0.1524" layer="91"/>
<wire x1="83.82" y1="43.18" x2="86.36" y2="43.18" width="0.1524" layer="91"/>
<junction x="83.82" y="43.18"/>
<label x="86.36" y="43.18" size="1.27" layer="95" xref="yes"/>
</segment>
</net>
<net name="TOUCH0" class="0">
<segment>
<pinref part="U1" gate="G$1" pin="PA16/X[4]/Y[10]/SERCOM1[2]/TC1_WO[0]"/>
<wire x1="-7.62" y1="15.24" x2="-10.16" y2="15.24" width="0.1524" layer="91"/>
<label x="-10.16" y="15.24" size="1.27" layer="95" rot="R180" xref="yes"/>
</segment>
</net>
<net name="TOUCH1" class="0">
<segment>
<pinref part="U1" gate="G$1" pin="PA17/X[5]/Y[11]/SERCOM1[3]/TC1_WO[1]"/>
<wire x1="-7.62" y1="12.7" x2="-10.16" y2="12.7" width="0.1524" layer="91"/>
<label x="-10.16" y="12.7" size="1.27" layer="95" rot="R180" xref="yes"/>
</segment>
</net>
<net name="TOUCH2" class="0">
<segment>
<pinref part="U1" gate="G$1" pin="PA22/X[6]/Y[12]/SERCOM1[0]/TC1_WO[0]"/>
<wire x1="-7.62" y1="10.16" x2="-10.16" y2="10.16" width="0.1524" layer="91"/>
<label x="-10.16" y="10.16" size="1.27" layer="95" rot="R180" xref="yes"/>
</segment>
</net>
</nets>
</sheet>
</sheets>
</schematic>
</drawing>
</eagle>
